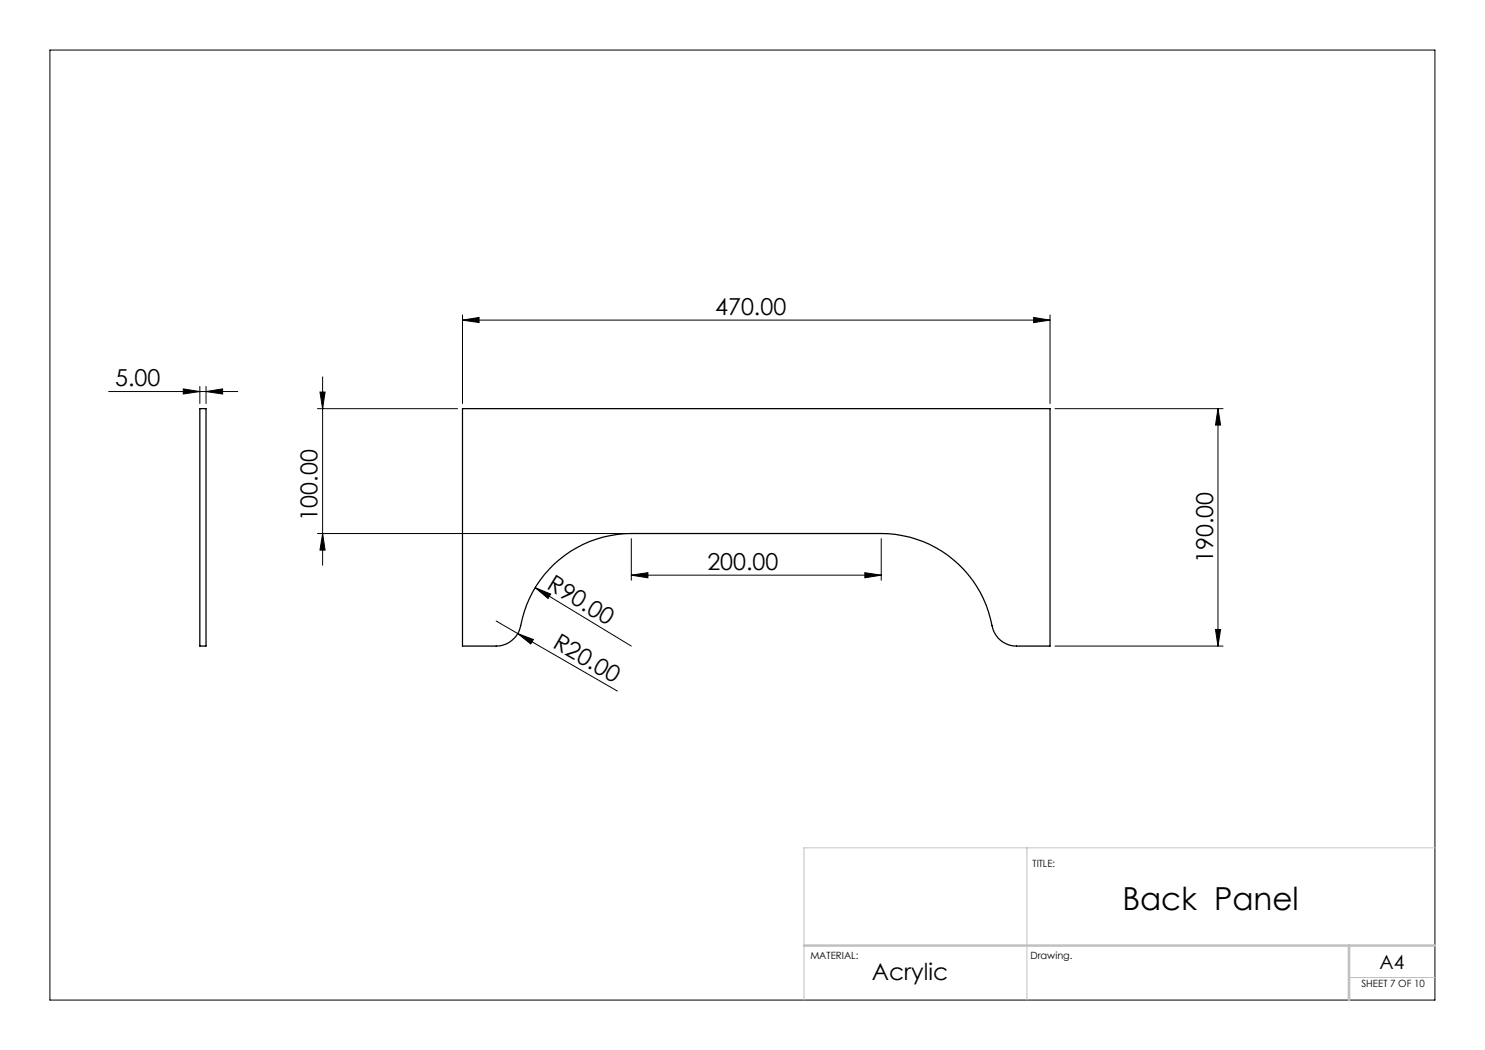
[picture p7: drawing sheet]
<svg xmlns="http://www.w3.org/2000/svg" width="297mm" height="210mm" viewBox="0 0 297 210" stroke-linecap="round" stroke-linejoin="round" font-family="sans-serif">
<g fill="none" stroke="#000" stroke-width=".2">
<path d="M10 10h277v190h-277zM21.7 78.3h25.9M36.7 77.8l3.3 .5-3.3 .5zM40 77.3v3.4M41.2 78.3l3.3-.5v1zM41.2 77.3v3.4M64 78.4h1l-.5 3.3zM64.5 75.4v37.7M92.5 64l3.3-.5v1zM92.5 63v17.7M92.5 64h117.5M206.7 63.5l3.3 .5-3.3 .5z"/>
<path d="M210 63v17.7M63.5 81.7h28M211 81.7h33.6M243.6 81.7v47.5M243.6 81.7l.5 3.3h-1zM63.5 106.7h61.8M64.5 106.7l.5 3.3h-1zM107 117.5l3.1 1.3-.5 .9zM107 117.5l19.3 11.7M126.3 115l3.3-.5v1.1zM126.3 107.7v8.4M126.3 115h49.9"/>
<path d="M173 114.5l3.2 .5-3.2 .6zM176.2 107.7v8.4M99.2 124.2l4.3 2.5M103.5 126.7l3.2 1.2-.5 .9zM103.5 126.7l20 11.5M211 129.2h33.6M243.1 125.9h1l-.5 3.3z"/>
</g>
<path d="M205.4 169.6v30.4M287 169.6h-126.2v30.4M269.8 195.5h17.2" fill="none" stroke="#c0c0c0" stroke-width=".2"/>
<path d="M160.8 189.1h126.2M269.8 189.1v10.9" fill="none" stroke="#c0c0c0" stroke-width=".5"/>
<g fill="#000">
<path d="M107 117.5l3.1 1.3-.5 .9zM103.5 126.7l3.2 1.2-.5 .9z"/>
<path d="M92.5 64l3.3-.5v1zM206.7 63.5l3.3 .5-3.3 .5zM36.7 77.8l3.3 .5-3.3 .5zM41.2 78.3l3.3-.5v1z"/>
<path d="M243.6 81.7l.5 3.3h-1zM243.1 125.9h1l-.5 3.3zM64 78.4h1l-.5 3.3zM64.5 106.7l.5 3.3h-1z"/>
<path d="M173 114.5l3.2 .5-3.2 .6zM126.3 115l3.3-.5v1.1z"/>
</g>
<path d="M40 81.7h1.2v47.5h-1.2zM92.5 81.7h117.5v47.5h-6.7a5 5 0 0 1-4.9-4.1 22.6 22.6 0 0 0-22.2-18.4h-49.9a22.7 22.7 0 0 0-22.3 19.1 5 5 0 0 1-4.8 3.4h-6.7z" fill="none" stroke="#000" stroke-width=".25"/>
<text font-size="6.3" x="224.5" y="182">Back Panel</text>
<g font-size="4.7">
<text x="143" y="63">470.00</text>
<text x="23" y="77.3">5.00</text>
<text x="63.5" y="104.1" transform="rotate(-90 63.5 104.1)">100.00</text>
<text x="242.6" y="112.7" transform="rotate(-90 242.6 112.7)">190.00</text>
<text x="109.2" y="117.7" transform="rotate(31 109.2 117.7)">R90.00</text>
<text x="141.5" y="114">200.00</text>
<text x="110.3" y="129.5" transform="rotate(30 110.3 129.5)">R20.00</text>
<text x="174.4" y="196.1">Acrylic</text>
</g>
<text font-size="3.9" x="275.9" y="193.8">A4</text>
<g font-size="2">
<text x="206.5" y="173.5">TITLE:</text>
<text x="162.1" y="191.7">MATERIAL:</text>
<text x="206.1" y="191.7">Drawing.</text>
<text x="272.3" y="197.4">SHEET 7 OF 10</text>
</g>
</svg>
